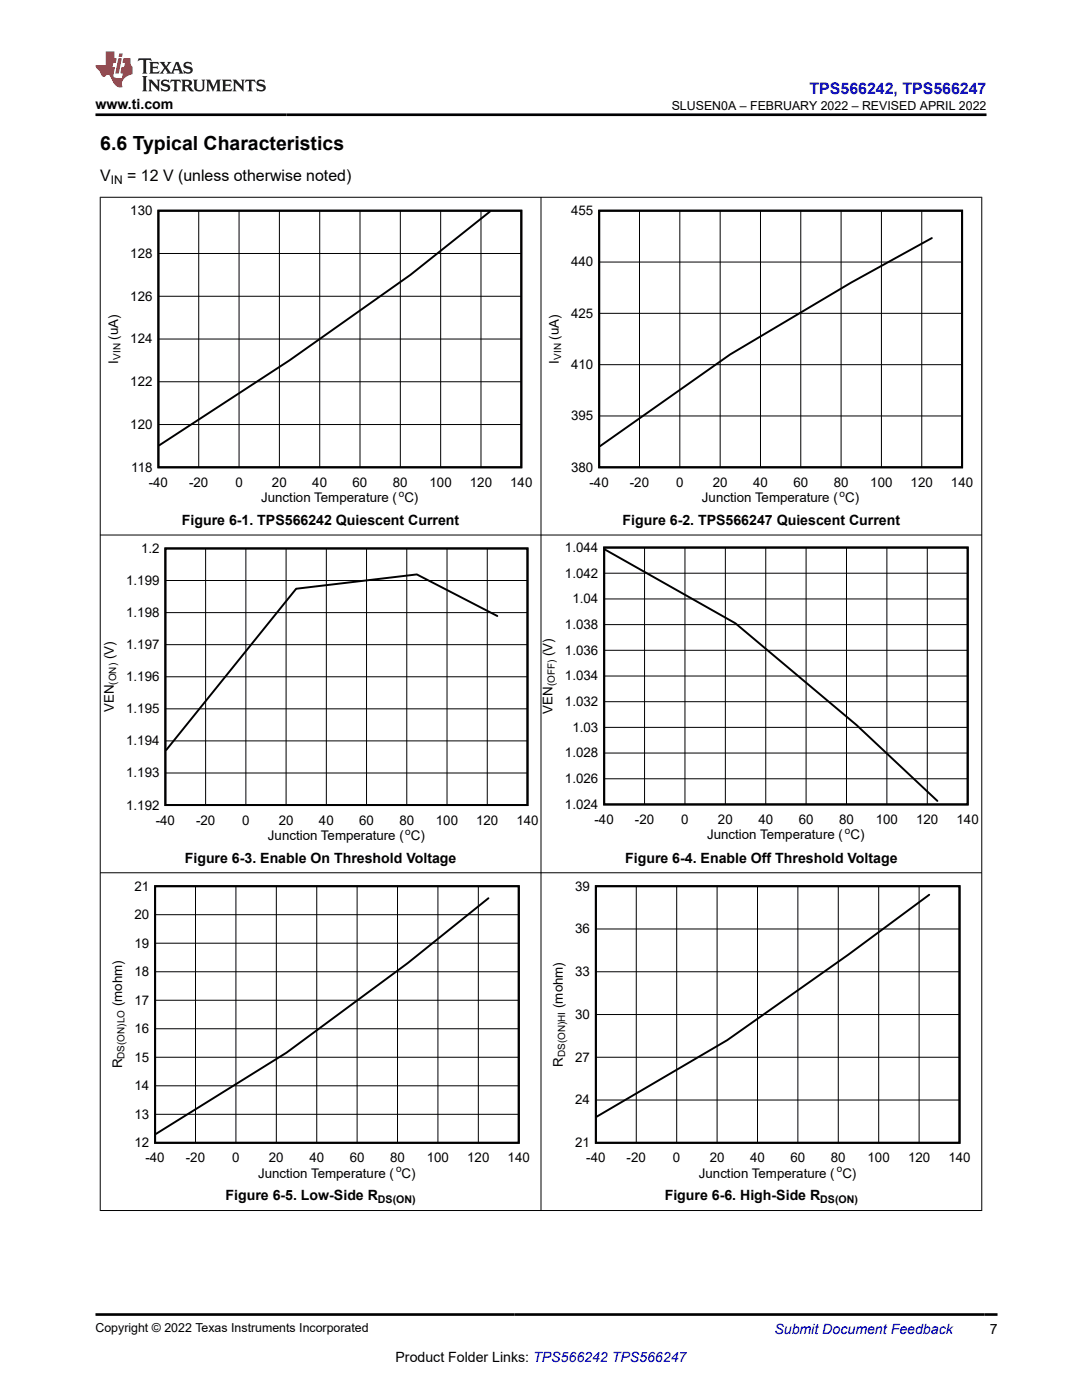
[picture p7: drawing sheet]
<svg xmlns="http://www.w3.org/2000/svg" width="216mm" height="279mm" viewBox="0 0 216 279" stroke-linecap="round" stroke-linejoin="round" font-family="sans-serif">
<path d="M31.6 42.1h72.4v51.2h-72.4zM97.8 42.2l-15.9 12.7-24.1 17-26 17M119.6 42.1h72.4v51.2h-72.4zM185.9 47.5l-16.1 8.9-24.1 14.3-26 18.3M33 109.5h72.3v51.2h-72.3zM120.6 109.3h72.5v51.2h-72.5zM120.7 109.7l26.1 14.7 24.1 20.3 16.1 15.1M99.2 122.9l-16-8.3-24.1 2.9-25.9 32.2M30.9 176.9h72.6v51.2h-72.6zM97.5 179.3l-16.2 12.9-24.1 17.9-26.1 16.2M118.9 176.9h72.6v51.2h-72.6zM185.4 178.6l-16.1 11.9-24.2 17.1-26 15.2" fill="none" stroke="#000" stroke-width=".39"/>
<g fill="none" stroke="#000" stroke-width=".2">
<path d="M19.9 39.4h176.1M20 39.3v202.3M107.9 39.3v202.3M195.9 39.3v202.3M31.6 59.1h72.4M31.6 50.6h72.4M39.7 42.1v51.2M47.7 42.1v51.2M55.8 42.1v51.2M63.8 42.1v51.2M71.8 42.1v51.2M79.9 42.1v51.2"/>
<path d="M87.9 42.1v51.2M96 42.1v51.2M119.6 52.3h72.4M127.6 42.1v51.2M135.7 42.1v51.2M143.7 42.1v51.2M151.7 42.1v51.2M159.8 42.1v51.2M167.8 42.1v51.2M175.9 42.1v51.2M183.9 42.1v51.2M31.6 76.2h72.4"/>
<path d="M31.6 67.7h72.4M119.6 72.8h72.4M119.6 62.5h72.4M31.6 84.7h72.4M119.6 83h72.4M19.9 106.8h176.1M33 115.9h72.3M41 109.5v51.2M49.1 109.5v51.2M57.1 109.5v51.2M65.1 109.5v51.2M73.1 109.5v51.2"/>
<path d="M81.2 109.5v51.2M89.2 109.5v51.2M97.2 109.5v51.2M120.6 119.5h72.5M120.6 114.4h72.5M128.6 109.3v51.3M136.7 109.3v51.3M144.7 109.3v51.3M152.8 109.3v51.3M160.8 109.3v51.3M168.9 109.3v51.3M177 109.3v51.3"/>
<path d="M185 109.3v51.3M33 135.1h72.3M33 128.7h72.3M33 122.3h72.3M120.6 134.9h72.5M120.6 129.8h72.5M120.6 124.7h72.5M33 154.3h72.3M33 147.9h72.3M33 141.5h72.3M120.6 155.4h72.5M120.6 150.3h72.5"/>
<path d="M120.6 145.2h72.5M120.6 140h72.5M19.9 174.2h176.1M39 176.9v51.2M47.1 176.9v51.2M55.1 176.9v51.2M63.2 176.9v51.2M71.3 176.9v51.2M79.3 176.9v51.2M87.4 176.9v51.2M95.4 176.9v51.2M127 176.9v51.2"/>
<path d="M135 176.9v51.2M143.1 176.9v51.2M151.2 176.9v51.2M159.2 176.9v51.2M167.3 176.9v51.2M175.3 176.9v51.2M183.4 176.9v51.2M30.9 199.6h72.6M30.9 193.9h72.6M30.9 188.2h72.6M30.9 182.5h72.6M118.9 193.9h72.6"/>
<path d="M118.9 185.4h72.6M30.9 216.7h72.6M30.9 211h72.6M30.9 205.3h72.6M118.9 211h72.6M118.9 219.5h72.6M118.9 202.5h72.6M30.9 222.4h72.6M19.9 241.6h176.1"/>
</g>
<path d="M27.7 11.6l-.2 .6 .5-.2h.6v.1v2.2l-.2 .4h1l-.2-.4v-2.2v-.1h.5l.5 .2-.1-.6zM29.8 12.4l.2 .3v1.6l-.2 .4h1.9l.1-.6a1.08 1.08 0 0 1-1.3 .2v-.7h.6l.4 .2v-.7l-.4 .2h-.6v-.5l.2-.2a1 1 0 0 1 1 .3l-.1-.5zM31.8 12.4l1 1.1-1 1.2h.9l-.2-.2 .4-.8 .5 .8-.2 .2h1.6l-.2-.2 .1-.5h1l.1 .5-.1 .2h.9l-.2-.4-.8-1.9h-.5l-1 2.1-.8-1.1 .9-1h-.8l.2 .2-.5 .6-.3-.6 .1-.2zM35.2 12.8l.4 1h-.8zM36.8 12.5a.65 .65 0 0 0-.2 .7 .65 .65 0 0 0 .6 .5l.7 .1 .1 .3a.79 .79 0 0 1-.7 .4 .79 .79 0 0 1-.7-.5l.1 .7 .2-.1a.93 .93 0 0 0 1.1 0 .93 .93 0 0 0 .4-.9 1.46 1.46 0 0 0-1.2-.6l-.1-.3a1.09 1.09 0 0 1 1.2 .2l-.2-.6-.1 .1-.6-.2zM28.4 15.2l.2 .4v2.2l-.2 .4h1l-.2-.4v-2.2l.2-.4zM29.6 15.9l.2 .4v1.5l-.2 .4h.8l-.3-.4v-1.3l1.7 1.8v-2l.2-.4h-.8l.2 .2 .1 1.1-1.2-1.3zM32.3 16a.65 .65 0 0 0-.2 .8 .65 .65 0 0 0 .7 .4l.6 .2 .1 .2a.79 .79 0 0 1-.7 .4 .79 .79 0 0 1-.7-.5l.1 .7 .2-.1a.93 .93 0 0 0 1.1 .1 .93 .93 0 0 0 .4-1 1.46 1.46 0 0 0-1.2-.5l-.1-.4a1.09 1.09 0 0 1 1.2 .2l-.2-.6-.1 .1-.6-.1zM34.1 15.9l-.1 .6a.63 .63 0 0 1 .7-.3l.1 1.6-.3 .4h1l-.2-.4v-1.6a.66 .66 0 0 1 .8 .3l-.1-.6zM36.2 15.9l.2 .4v1.5l-.2 .4h.9l-.2-.2v-.7h.5l.1 .2a.79 .79 0 0 0 1.2 .6l-1-.9a.61 .61 0 0 0 .6-.6 .61 .61 0 0 0-.5-.7zM36.9 16.2h.2a.47 .47 0 0 1 .5 .1 .47 .47 0 0 1 .1 .5l-.2 .1-.6 .1zM38.5 15.9l.2 .2a2.27 2.27 0 0 0 .4 2 1.04 1.04 0 0 0 1.7-.7v-1.3l.2-.2h-.8l.2 .4v1.1a.6 .6 0 0 1-.6 .6 .6 .6 0 0 1-.6-.6v-1.1l.3-.4zM41.1 15.9l.2 .4v1.5l-.2 .4h.7l-.2-.4v-1.4l.9 1.9 .8-1.9v1.4l-.2 .4h1l-.3-.4v-1.5l.3-.4h-.8l-.7 1.5-.7-1.5zM44.3 15.9l.2 .4v1.5l-.2 .4h1.9l.1-.6a1.09 1.09 0 0 1-1.3 .2v-.7h.6l.4 .2v-.6l-.4 .2h-.6v-.6l.2-.1a1.01 1.01 0 0 1 1 .3l-.1-.6zM46.4 15.9l.3 .4v1.5l-.3 .4h.8l-.2-.4v-1.3l1.6 1.8v-2l.2-.4h-.7l.2 .2v1.1l-1.2-1.3zM49 15.9l-.1 .6a.63 .63 0 0 1 .8-.3v1.6l-.3 .4h1l-.2-.4v-1.6a.66 .66 0 0 1 .8 .3l-.1-.6zM51.4 16a.65 .65 0 0 0-.2 .8 .65 .65 0 0 0 .6 .4l.6 .2 .2 .2a.79 .79 0 0 1-.8 .4 .79 .79 0 0 1-.6-.5l.1 .7 .2-.1a.93 .93 0 0 0 1 .1 .93 .93 0 0 0 .5-1 1.46 1.46 0 0 0-1.3-.5l-.1-.4a1.09 1.09 0 0 1 1.3 .2l-.2-.6-.2 .1-.5-.1z" fill="#231f20"/>
<path d="M21.1 10.3v2.7h-2.1l.1 .4 .9 1a.95 .95 0 0 0 .9 .9 .59 .59 0 0 1 .6-.4 .59 .59 0 0 1 .5 .3l.4 .8a1.59 1.59 0 0 0 2.1 1.4 1.61 1.61 0 0 1 1-2.3l1-.3-.1-1.5a1.59 1.59 0 0 1-.4-1.7h-1.4l-.2 .9h.5l-.1 .9h-.5l-.2 .9v.3l.4 .1-.2 .9h-.6a.73 .73 0 0 1-1.1-.7l.3-1.5h-.5l.2-.9h.5l.2-.9h-.5v-1.3zM23.6 11.6l-.6 3.1h.7l.6-3.1zM23.8 10.7l-.1 .6h.7l.1-.6z" fill="#ed1c24"/>
<path d="M19 22.9h177.8M19.1 262.3h179.9" fill="none" stroke="#000" stroke-width=".53"/>
<text font-size="3.9" x="20" y="29.9">6.6 Typical Characteristics</text>
<text font-size="3.2" fill="#00f" x="161.5" y="18.7">TPS566242, TPS566247</text>
<g font-size="3.2">
<text x="20" y="36.1">V</text>
<text x="25.4" y="36.1">= 12 V (unless otherwise noted)</text>
</g>
<g font-size="2.8">
<text x="19" y="21.8">www.ti.com</text>
<text x="36.3" y="104.8">Figure 6-1. TPS566242 Quiescent Current</text>
<text x="124.2" y="104.8">Figure 6-2. TPS566247 Quiescent Current</text>
<text x="36.9" y="172.2">Figure 6-3. Enable On Threshold Voltage</text>
<text x="124.7" y="172.2">Figure 6-4. Enable Off Threshold Voltage</text>
<text x="45" y="239.6">Figure 6-5. Low-Side R</text>
<text x="132.6" y="239.6">Figure 6-6. High-Side R</text>
<text x="197.5" y="266.1">7</text>
<text x="78.9" y="271.7">Product Folder Links: TPS566242 TPS566247</text>
</g>
<text font-size="2.8" fill="#00f" x="154.5" y="266.2">Submit Document Feedback</text>
<g font-size="2.7">
<text x="26" y="42.9">130</text>
<text x="114" y="42.9">455</text>
<text x="26" y="51.5">128</text>
<text x="114" y="53.2">440</text>
<text x="26" y="60">126</text>
<text x="114" y="63.4">425</text>
<text x="23.5" y="67.8" transform="rotate(-90 23.5 67.8)">(uA)</text>
<text x="26" y="68.5">124</text>
<text x="111.5" y="67.8" transform="rotate(-90 111.5 67.8)">(uA)</text>
<text x="23.5" y="72.6" transform="rotate(-90 23.5 72.6)">I</text>
<text x="26" y="77.1">122</text>
<text x="111.5" y="72.6" transform="rotate(-90 111.5 72.6)">I</text>
<text x="114" y="73.7">410</text>
<text x="114" y="83.9">395</text>
<text x="26" y="85.6">120</text>
<text x="26.2" y="94.1">118</text>
<text x="114" y="94.1">380</text>
<text x="29.7" y="97.2">-40</text>
<text x="37.7" y="97.2">-20</text>
<text x="47" y="97.2">0</text>
<text x="52.1" y="100.2">Junction Temperature ( C)</text>
<text x="54.3" y="97.2">20</text>
<text x="62.3" y="97.2">40</text>
<text x="70.4" y="97.2">60</text>
<text x="78.4" y="97.2">80</text>
<text x="85.7" y="97.2">100</text>
<text x="93.8" y="97.2">120</text>
<text x="101.8" y="97.2">140</text>
<text x="117.6" y="97.2">-40</text>
<text x="125.7" y="97.2">-20</text>
<text x="134.9" y="97.2">0</text>
<text x="140.1" y="100.2">Junction Temperature ( C)</text>
<text x="142.2" y="97.2">20</text>
<text x="150.3" y="97.2">40</text>
<text x="158.3" y="97.2">60</text>
<text x="166.4" y="97.2">80</text>
<text x="173.7" y="97.2">100</text>
<text x="181.7" y="97.2">120</text>
<text x="189.8" y="97.2">140</text>
<text x="28.1" y="110.3">1.2</text>
<text x="112.7" y="110.2">1.044</text>
<text x="25.2" y="116.7">1.199</text>
<text x="112.7" y="115.3">1.042</text>
<text x="25.2" y="123.1">1.198</text>
<text x="112.7" y="125.5">1.038</text>
<text x="114.2" y="120.4">1.04</text>
<text x="22.7" y="131.6" transform="rotate(-90 22.7 131.6)">(V)</text>
<text x="25.2" y="129.5">1.197</text>
<text x="110.3" y="130.9" transform="rotate(-90 110.3 130.9)">(V)</text>
<text x="112.7" y="130.7">1.036</text>
<text x="25.2" y="136">1.196</text>
<text x="112.7" y="135.8">1.034</text>
<text x="22.7" y="142.1" transform="rotate(-90 22.7 142.1)">VEN</text>
<text x="25.2" y="142.4">1.195</text>
<text x="110.3" y="142.4" transform="rotate(-90 110.3 142.4)">VEN</text>
<text x="112.7" y="140.9">1.032</text>
<text x="25.2" y="148.7">1.194</text>
<text x="114.2" y="146">1.03</text>
<text x="25.2" y="155.2">1.193</text>
<text x="112.7" y="151.2">1.028</text>
<text x="25.2" y="161.6">1.192</text>
<text x="112.7" y="156.3">1.026</text>
<text x="112.7" y="161.4">1.024</text>
<text x="31.1" y="164.6">-40</text>
<text x="39.1" y="164.6">-20</text>
<text x="48.3" y="164.6">0</text>
<text x="53.5" y="167.6">Junction Temperature ( C)</text>
<text x="55.6" y="164.6">20</text>
<text x="63.6" y="164.6">40</text>
<text x="71.7" y="164.6">60</text>
<text x="79.7" y="164.6">80</text>
<text x="87" y="164.6">100</text>
<text x="95" y="164.6">120</text>
<text x="103" y="164.6">140</text>
<text x="118.6" y="164.5">-40</text>
<text x="126.7" y="164.5">-20</text>
<text x="135.9" y="164.5">0</text>
<text x="141.1" y="167.5">Junction Temperature ( C)</text>
<text x="143.3" y="164.5">20</text>
<text x="151.3" y="164.5">40</text>
<text x="159.4" y="164.5">60</text>
<text x="167.4" y="164.5">80</text>
<text x="174.8" y="164.5">100</text>
<text x="182.8" y="164.5">120</text>
<text x="190.9" y="164.5">140</text>
<text x="26.8" y="177.7">21</text>
<text x="114.8" y="177.7">39</text>
<text x="26.8" y="183.4">20</text>
<text x="26.8" y="189.1">19</text>
<text x="114.8" y="186.3">36</text>
<text x="26.8" y="194.8">18</text>
<text x="114.8" y="194.8">33</text>
<text x="24.3" y="200.8" transform="rotate(-90 24.3 200.8)">(mohm)</text>
<text x="26.8" y="200.5">17</text>
<text x="112.3" y="201.2" transform="rotate(-90 112.3 201.2)">(mohm)</text>
<text x="114.8" y="203.4">30</text>
<text x="26.8" y="206.2">16</text>
<text x="24.3" y="213.2" transform="rotate(-90 24.3 213.2)">R</text>
<text x="26.8" y="211.9">15</text>
<text x="112.3" y="212.9" transform="rotate(-90 112.3 212.9)">R</text>
<text x="114.8" y="211.9">27</text>
<text x="26.8" y="217.6">14</text>
<text x="114.8" y="220.4">24</text>
<text x="26.8" y="223.3">13</text>
<text x="26.8" y="229">12</text>
<text x="29" y="232">-40</text>
<text x="37.1" y="232">-20</text>
<text x="46.3" y="232">0</text>
<text x="53.7" y="232">20</text>
<text x="61.7" y="232">40</text>
<text x="69.8" y="232">60</text>
<text x="77.8" y="232">80</text>
<text x="85.2" y="232">100</text>
<text x="93.2" y="232">120</text>
<text x="101.3" y="232">140</text>
<text x="114.8" y="229">21</text>
<text x="117" y="232">-40</text>
<text x="125" y="232">-20</text>
<text x="134.3" y="232">0</text>
<text x="141.6" y="232">20</text>
<text x="149.7" y="232">40</text>
<text x="157.7" y="232">60</text>
<text x="165.8" y="232">80</text>
<text x="173.1" y="232">100</text>
<text x="181.2" y="232">120</text>
<text x="189.2" y="232">140</text>
<text x="51.5" y="235">Junction Temperature ( C)</text>
<text x="139.5" y="235">Junction Temperature ( C)</text>
</g>
<g font-size="2.5">
<text x="134" y="21.9">SLUSEN0A – FEBRUARY 2022 – REVISED APRIL 2022</text>
<text x="19" y="265.9">Copyright © 2022 Texas Instruments Incorporated</text>
</g>
<text font-size="2.4" x="22.1" y="36.7">IN</text>
<g font-size="2.1">
<text x="75.4" y="240.1">DS(ON)</text>
<text x="163.7" y="240.1">DS(ON)</text>
</g>
<g font-size="2">
<text x="24" y="71.8" transform="rotate(-90 24 71.8)">VIN</text>
<text x="112" y="71.8" transform="rotate(-90 112 71.8)">VIN</text>
<text x="79.6" y="99.2">o</text>
<text x="167.5" y="99.2">o</text>
<text x="23.2" y="136.6" transform="rotate(-90 23.2 136.6)">(ON)</text>
<text x="110.7" y="137" transform="rotate(-90 110.7 137)">(OFF)</text>
<text x="80.9" y="166.6">o</text>
<text x="168.6" y="166.4">o</text>
<text x="24.8" y="211.3" transform="rotate(-90 24.8 211.3)">DS(ON)LO</text>
<text x="112.8" y="211" transform="rotate(-90 112.8 211)">DS(ON)HI</text>
<text x="79" y="234">o</text>
<text x="167" y="234">o</text>
</g>
</svg>
